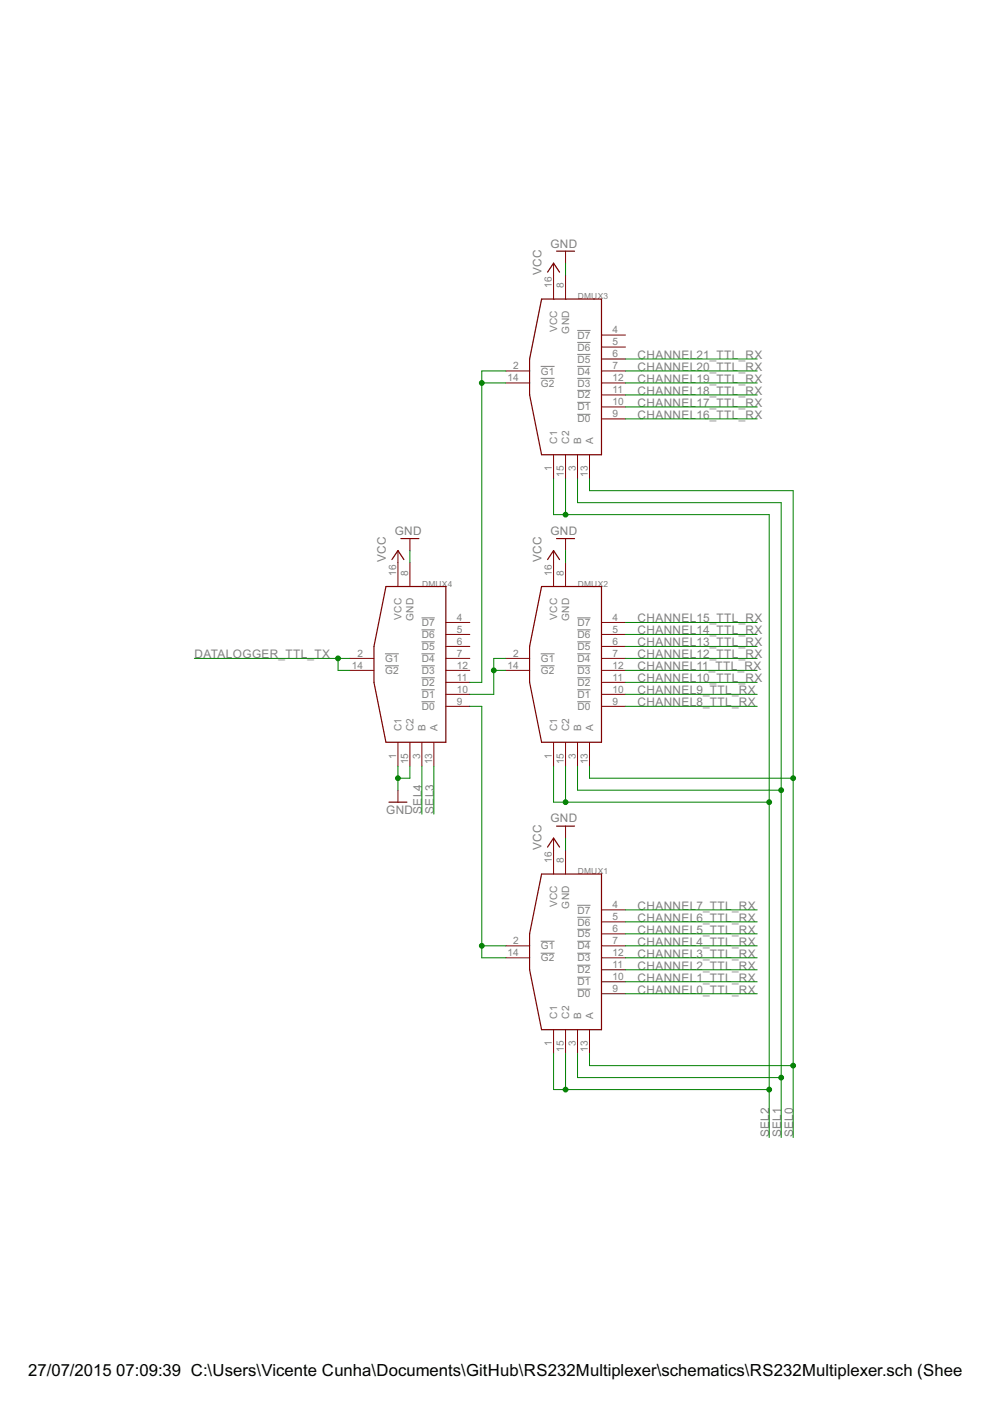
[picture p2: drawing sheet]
<svg xmlns="http://www.w3.org/2000/svg" width="210mm" height="297mm" viewBox="0 0 210 297" stroke-linecap="round" stroke-linejoin="round" font-family="sans-serif">
<g fill="none" stroke="#808080" stroke-width=".21">
<path d="M114.6 77.7h3M122.4 77.7h2.8M122.4 75.1h2.8M122.4 72.6h2.8M122.4 70.1h2.8M114.6 80.2h3M122.4 87.8h2.8M122.4 85.3h2.8M122.4 82.8h2.8M122.4 80.2h2.8M81.6 138.6h3M89.4 138.6h2.8"/>
<path d="M89.4 136.1h2.8M89.4 133.5h2.8M89.4 131h2.8M114.6 138.6h3M122.4 138.6h2.8M122.4 136.1h2.8M122.4 133.5h2.8M122.4 131h2.8M81.6 141.2h3M89.4 148.8h2.8M89.4 146.2h2.8M89.4 143.7h2.8"/>
<path d="M89.4 141.2h2.8M114.6 141.2h3M122.4 148.8h2.8M122.4 146.2h2.8M122.4 143.7h2.8M122.4 141.2h2.8M114.6 199.6h3M122.4 199.6h2.8M122.4 197h2.8M122.4 194.5h2.8M122.4 191.9h2.8M114.6 202.1h3"/>
<path d="M122.4 209.7h2.8M122.4 207.2h2.8M122.4 204.6h2.8M122.4 202.1h2.8"/>
</g>
<g fill="none" stroke="#800000" stroke-width=".25">
<path d="M116.1 57.7l1.3-1.9 1.2 1.9M118 53.3h3.8M114.8 63.4h12.7v33h-12.7l-2.5-12.7v-7.6zM83.1 118.6l1.3-1.9 1.2 1.9M85 114.2h3.8M116.1 118.6l1.3-1.9 1.2 1.9M118 114.2h3.8M81.8 124.4h12.7v33h-12.7l-2.5-12.7v-7.6zM114.8 124.4h12.7v33h-12.7l-2.5-12.7v-7.6zM82.5 170.1h3.8M116.1 179.6l1.3-1.9 1.2 1.9M118 175.2h3.8"/>
<path d="M114.8 185.3h12.7v33h-12.7l-2.5-12.7v-7.6z"/>
</g>
<g fill="none" stroke="#800000" stroke-width=".21">
<path d="M117.4 55.8v7.6M119.9 53.3v2.5M119.9 58.3v5.1M107.2 78.7h5.1M127.5 78.7h5.1M127.5 76.1h5.1M127.5 73.6h5.1M127.5 71h5.1M107.2 81.2h5.1M117.4 96.4v5.1M119.9 96.4v5.1M122.4 96.4v5.1"/>
<path d="M125 96.4v5.1M127.5 88.8h5.1M127.5 86.3h5.1M127.5 83.7h5.1M127.5 81.2h5.1M84.4 116.7v7.7M86.9 114.2v2.5M86.9 119.3v5.1M117.4 116.7v7.7M119.9 114.2v2.5M119.9 119.3v5.1M74.2 139.6h5.1"/>
<path d="M94.5 139.6h5.1M94.5 137.1h5.1M94.5 134.5h5.1M94.5 132h5.1M107.2 139.6h5.1M127.5 139.6h5.1M127.5 137.1h5.1M127.5 134.5h5.1M127.5 132h5.1M74.2 142.1h5.1M84.4 157.4v5.1M86.9 157.4v5.1"/>
<path d="M89.5 157.4v5.1M92 157.4v5.1M94.5 149.8h5.1M94.5 147.2h5.1M94.5 144.7h5.1M94.5 142.1h5.1M107.2 142.1h5.1M117.4 157.4v5.1M119.9 157.4v5.1M122.4 157.4v5.1M125 157.4v5.1M127.5 149.8h5.1"/>
<path d="M127.5 147.2h5.1M127.5 144.7h5.1M127.5 142.1h5.1M84.4 167.5v2.6M117.4 177.7v7.6M119.9 175.2v2.5M119.9 180.2v5.1M127.5 198h5.1M127.5 195.5h5.1M127.5 192.9h5.1M107.2 203.1h5.1M107.2 200.5h5.1"/>
<path d="M117.4 218.3v5.1M119.9 218.3v5.1M122.4 218.3v5.1M125 218.3v5.1M127.5 210.7h5.1M127.5 208.2h5.1M127.5 205.6h5.1M127.5 203.1h5.1M127.5 200.5h5.1"/>
</g>
<g fill="none" stroke="#008000" stroke-width=".21">
<path d="M119.9 55.8v2.5M107.2 78.7h-5v66h-2.6M132.6 78.7h27.9M132.6 76.1h27.9M102.2 81.2h5M132.6 88.8h27.9M132.6 86.3h27.9M132.6 83.7h27.9M132.6 81.2h27.9M86.9 116.7v2.6M117.4 101.5v7.6h45.7v132.1M119.9 101.5v7.6"/>
<path d="M119.9 116.7v2.6M122.4 101.5v5.1h43.2v134.6M125 101.5v2.5h43.2v137.2M41.2 139.6h33M71.7 139.6v2.5h2.5M107.2 139.6h-2.5v7.6h-5.1M132.6 139.6h27.9M132.6 137.1h27.9M132.6 134.5h27.9M132.6 132h27.9M99.6 149.8h2.6v53.3h5M104.7 142.1h2.5"/>
<path d="M132.6 142.1h27.9M132.6 149.8h27.9M132.6 147.2h27.9M132.6 144.7h27.9M84.4 162.5v5M86.9 162.5v2.5h-2.5M89.5 162.5v10.1M92 162.5v10.1M117.4 162.5v7.6h45.7M119.9 162.5v7.6M119.9 177.7v2.5M122.4 162.5v5h43.2"/>
<path d="M125 162.5v2.5h43.2M132.6 198h27.9M132.6 195.5h27.9M132.6 192.9h27.9M102.2 200.5h5M132.6 200.5h27.9M132.6 203.1h27.9M132.6 210.7h27.9M132.6 208.2h27.9M132.6 205.6h27.9M117.4 223.4v7.6h45.7M119.9 223.4v7.6"/>
<path d="M122.4 223.4v5.1h43.2M125 223.4v2.5h43.2"/>
</g>
<g fill="#008000" stroke="#008000" stroke-width=".21">
<circle cx="84.4" cy="165" r=".51"/>
<circle cx="119.9" cy="170.1" r=".51"/>
<circle cx="119.9" cy="231" r=".51"/>
<circle cx="119.9" cy="109.1" r=".51"/>
<circle cx="163.1" cy="231" r=".51"/>
<circle cx="163.1" cy="170.1" r=".51"/>
<circle cx="165.6" cy="167.5" r=".51"/>
<circle cx="165.6" cy="228.5" r=".51"/>
<circle cx="168.2" cy="165" r=".51"/>
<circle cx="168.2" cy="225.9" r=".51"/>
<circle cx="71.7" cy="139.6" r=".51"/>
<circle cx="102.2" cy="200.5" r=".51"/>
<circle cx="104.7" cy="142.1" r=".51"/>
<circle cx="102.2" cy="81.2" r=".51"/>
</g>
<g font-size="4">
<text x="6" y="291.7">27/07/2015</text>
<text x="24.7" y="291.7">07:09:39 C:\Users\Vicente Cunha\Documents\GitHub\RS232Multiplexer\schematics\RS232Multiplexer.sch (Sheet: 2/4</text>
</g>
<g font-size="2.8" fill="#808080">
<text x="116.7" y="52.5">GND</text>
<text x="114.8" y="58.3" transform="rotate(-90 114.8 58.3)">VCC</text>
<text x="135.2" y="76.1">CHANNEL21_TTL_RX</text>
<text x="135.2" y="83.7">CHANNEL18_TTL_RX</text>
<text x="135.2" y="81.2">CHANNEL19_TTL_RX</text>
<text x="135.2" y="78.6">CHANNEL20_TTL_RX</text>
<text x="135.2" y="88.8">CHANNEL16_TTL_RX</text>
<text x="135.2" y="86.3">CHANNEL17_TTL_RX</text>
<text x="83.7" y="113.4">GND</text>
<text x="116.7" y="113.4">GND</text>
<text x="81.8" y="119.2" transform="rotate(-90 81.8 119.2)">VCC</text>
<text x="114.8" y="119.2" transform="rotate(-90 114.8 119.2)">VCC</text>
<text x="135.2" y="132">CHANNEL15_TTL_RX</text>
<text x="135.2" y="137.1">CHANNEL13_TTL_RX</text>
<text x="135.2" y="134.5">CHANNEL14_TTL_RX</text>
<text x="41.2" y="139.6">DATALOGGER_TTL_TX</text>
<text x="135.2" y="142.1">CHANNEL11_TTL_RX</text>
<text x="135.2" y="139.6">CHANNEL12_TTL_RX</text>
<text x="135.2" y="149.8">CHANNEL8_TTL_RX</text>
<text x="135.2" y="147.2">CHANNEL9_TTL_RX</text>
<text x="135.2" y="144.7">CHANNEL10_TTL_RX</text>
<text x="81.9" y="172.6">GND</text>
<text x="89.4" y="172.6" transform="rotate(-90 89.4 172.6)">SEL4</text>
<text x="92" y="172.6" transform="rotate(-90 92 172.6)">SEL3</text>
<text x="116.7" y="174.4">GND</text>
<text x="114.8" y="180.2" transform="rotate(-90 114.8 180.2)">VCC</text>
<text x="135.2" y="195.5">CHANNEL6_TTL_RX</text>
<text x="135.2" y="192.9">CHANNEL7_TTL_RX</text>
<text x="135.2" y="203.1">CHANNEL3_TTL_RX</text>
<text x="135.2" y="200.5">CHANNEL4_TTL_RX</text>
<text x="135.2" y="198">CHANNEL5_TTL_RX</text>
<text x="135.2" y="208.2">CHANNEL1_TTL_RX</text>
<text x="135.2" y="205.6">CHANNEL2_TTL_RX</text>
<text x="135.2" y="210.7">CHANNEL0_TTL_RX</text>
<text x="163.1" y="241.1" transform="rotate(-90 163.1 241.1)">SEL2</text>
<text x="165.6" y="241.1" transform="rotate(-90 165.6 241.1)">SEL1</text>
<text x="168.2" y="241.1" transform="rotate(-90 168.2 241.1)">SEL0</text>
</g>
<g font-size="2.4" fill="#808080">
<text x="117" y="61.1" transform="rotate(-90 117 61.1)">16</text>
<text x="119.6" y="61.1" transform="rotate(-90 119.6 61.1)">8</text>
<text x="118.1" y="70.5" transform="rotate(-90 118.1 70.5)">VCC</text>
<text x="120.7" y="70.7" transform="rotate(-90 120.7 70.7)">GND</text>
<text x="122.4" y="71.8">D7</text>
<text x="129.9" y="70.7">4</text>
<text x="122.4" y="76.9">D5</text>
<text x="122.4" y="74.3">D6</text>
<text x="129.9" y="75.8">6</text>
<text x="129.9" y="73.2">5</text>
<text x="107.6" y="80.8">14</text>
<text x="108.8" y="78.3">2</text>
<text x="114.7" y="79.4">G1</text>
<text x="114.7" y="81.9">G2</text>
<text x="122.4" y="81.9">D3</text>
<text x="122.4" y="79.4">D4</text>
<text x="129.9" y="83.4">11</text>
<text x="129.9" y="80.8">12</text>
<text x="129.9" y="78.3">7</text>
<text x="122.4" y="89.6">D0</text>
<text x="122.4" y="87">D1</text>
<text x="122.4" y="84.5">D2</text>
<text x="129.9" y="88.4">9</text>
<text x="129.9" y="85.9">10</text>
<text x="118.1" y="94.1" transform="rotate(-90 118.1 94.1)">C1</text>
<text x="120.7" y="94.1" transform="rotate(-90 120.7 94.1)">C2</text>
<text x="123.2" y="94.1" transform="rotate(-90 123.2 94.1)">B</text>
<text x="125.8" y="94.1" transform="rotate(-90 125.8 94.1)">A</text>
<text x="117" y="99.9" transform="rotate(-90 117 99.9)">1</text>
<text x="119.6" y="101.1" transform="rotate(-90 119.6 101.1)">15</text>
<text x="122.1" y="99.9" transform="rotate(-90 122.1 99.9)">3</text>
<text x="124.6" y="101.1" transform="rotate(-90 124.6 101.1)">13</text>
<text x="84" y="122" transform="rotate(-90 84 122)">16</text>
<text x="86.6" y="122" transform="rotate(-90 86.6 122)">8</text>
<text x="117" y="122" transform="rotate(-90 117 122)">16</text>
<text x="119.6" y="122" transform="rotate(-90 119.6 122)">8</text>
<text x="85.1" y="131.4" transform="rotate(-90 85.1 131.4)">VCC</text>
<text x="87.7" y="131.7" transform="rotate(-90 87.7 131.7)">GND</text>
<text x="96.9" y="131.6">4</text>
<text x="118.1" y="131.4" transform="rotate(-90 118.1 131.4)">VCC</text>
<text x="120.7" y="131.7" transform="rotate(-90 120.7 131.7)">GND</text>
<text x="129.9" y="131.6">4</text>
<text x="89.4" y="137.8">D5</text>
<text x="89.4" y="135.3">D6</text>
<text x="89.4" y="132.7">D7</text>
<text x="96.9" y="136.7">6</text>
<text x="96.9" y="134.2">5</text>
<text x="122.4" y="137.8">D5</text>
<text x="122.4" y="135.3">D6</text>
<text x="122.4" y="132.7">D7</text>
<text x="129.9" y="136.7">6</text>
<text x="129.9" y="134.2">5</text>
<text x="74.6" y="141.8">14</text>
<text x="75.8" y="139.2">2</text>
<text x="81.7" y="140.4">G1</text>
<text x="81.7" y="142.9">G2</text>
<text x="89.4" y="142.9">D3</text>
<text x="89.4" y="140.4">D4</text>
<text x="96.9" y="141.8">12</text>
<text x="96.9" y="139.2">7</text>
<text x="107.6" y="141.8">14</text>
<text x="108.8" y="139.2">2</text>
<text x="114.7" y="140.4">G1</text>
<text x="114.7" y="142.9">G2</text>
<text x="122.4" y="142.9">D3</text>
<text x="122.4" y="140.4">D4</text>
<text x="129.9" y="141.8">12</text>
<text x="129.9" y="139.2">7</text>
<text x="89.4" y="148">D1</text>
<text x="89.4" y="145.4">D2</text>
<text x="96.9" y="149.4">9</text>
<text x="96.9" y="146.9">10</text>
<text x="96.9" y="144.3">11</text>
<text x="122.4" y="148">D1</text>
<text x="122.4" y="145.4">D2</text>
<text x="129.9" y="149.4">9</text>
<text x="129.9" y="146.9">10</text>
<text x="129.9" y="144.3">11</text>
<text x="85.1" y="155" transform="rotate(-90 85.1 155)">C1</text>
<text x="87.7" y="155" transform="rotate(-90 87.7 155)">C2</text>
<text x="89.4" y="150.5">D0</text>
<text x="90.2" y="155" transform="rotate(-90 90.2 155)">B</text>
<text x="92.7" y="155" transform="rotate(-90 92.7 155)">A</text>
<text x="118.1" y="155" transform="rotate(-90 118.1 155)">C1</text>
<text x="120.7" y="155" transform="rotate(-90 120.7 155)">C2</text>
<text x="122.4" y="150.5">D0</text>
<text x="123.2" y="155" transform="rotate(-90 123.2 155)">B</text>
<text x="125.8" y="155" transform="rotate(-90 125.8 155)">A</text>
<text x="84" y="160.9" transform="rotate(-90 84 160.9)">1</text>
<text x="89.1" y="160.9" transform="rotate(-90 89.1 160.9)">3</text>
<text x="117" y="160.9" transform="rotate(-90 117 160.9)">1</text>
<text x="122.1" y="160.9" transform="rotate(-90 122.1 160.9)">3</text>
<text x="86.6" y="162.1" transform="rotate(-90 86.6 162.1)">15</text>
<text x="91.6" y="162.1" transform="rotate(-90 91.6 162.1)">13</text>
<text x="119.6" y="162.1" transform="rotate(-90 119.6 162.1)">15</text>
<text x="124.6" y="162.1" transform="rotate(-90 124.6 162.1)">13</text>
<text x="117" y="183" transform="rotate(-90 117 183)">16</text>
<text x="119.6" y="183" transform="rotate(-90 119.6 183)">8</text>
<text x="118.1" y="192.4" transform="rotate(-90 118.1 192.4)">VCC</text>
<text x="120.7" y="192.6" transform="rotate(-90 120.7 192.6)">GND</text>
<text x="122.4" y="196.2">D6</text>
<text x="122.4" y="193.7">D7</text>
<text x="129.9" y="197.6">6</text>
<text x="129.9" y="195.1">5</text>
<text x="129.9" y="192.6">4</text>
<text x="107.6" y="202.7">14</text>
<text x="108.8" y="200.2">2</text>
<text x="114.7" y="201.3">G1</text>
<text x="114.7" y="203.8">G2</text>
<text x="122.4" y="203.8">D3</text>
<text x="122.4" y="201.3">D4</text>
<text x="122.4" y="198.8">D5</text>
<text x="129.9" y="202.7">12</text>
<text x="129.9" y="200.2">7</text>
<text x="122.4" y="208.9">D1</text>
<text x="122.4" y="206.4">D2</text>
<text x="129.9" y="207.8">10</text>
<text x="129.9" y="205.3">11</text>
<text x="118.1" y="215.9" transform="rotate(-90 118.1 215.9)">C1</text>
<text x="120.7" y="215.9" transform="rotate(-90 120.7 215.9)">C2</text>
<text x="122.4" y="211.5">D0</text>
<text x="123.2" y="215.9" transform="rotate(-90 123.2 215.9)">B</text>
<text x="125.8" y="215.9" transform="rotate(-90 125.8 215.9)">A</text>
<text x="129.9" y="210.3">9</text>
<text x="117" y="221.8" transform="rotate(-90 117 221.8)">1</text>
<text x="122.1" y="221.8" transform="rotate(-90 122.1 221.8)">3</text>
<text x="119.6" y="223" transform="rotate(-90 119.6 223)">15</text>
<text x="124.6" y="223" transform="rotate(-90 124.6 223)">13</text>
</g>
<g font-size="2" fill="#808080">
<text x="122.5" y="63.4">DMUX3</text>
<text x="89.5" y="124.4">DMUX</text>
<text x="94.9" y="124.4">4</text>
<text x="122.5" y="124.4">DMUX</text>
<text x="127.9" y="124.4">2</text>
<text x="122.5" y="185.3">DMUX1</text>
</g>
</svg>
